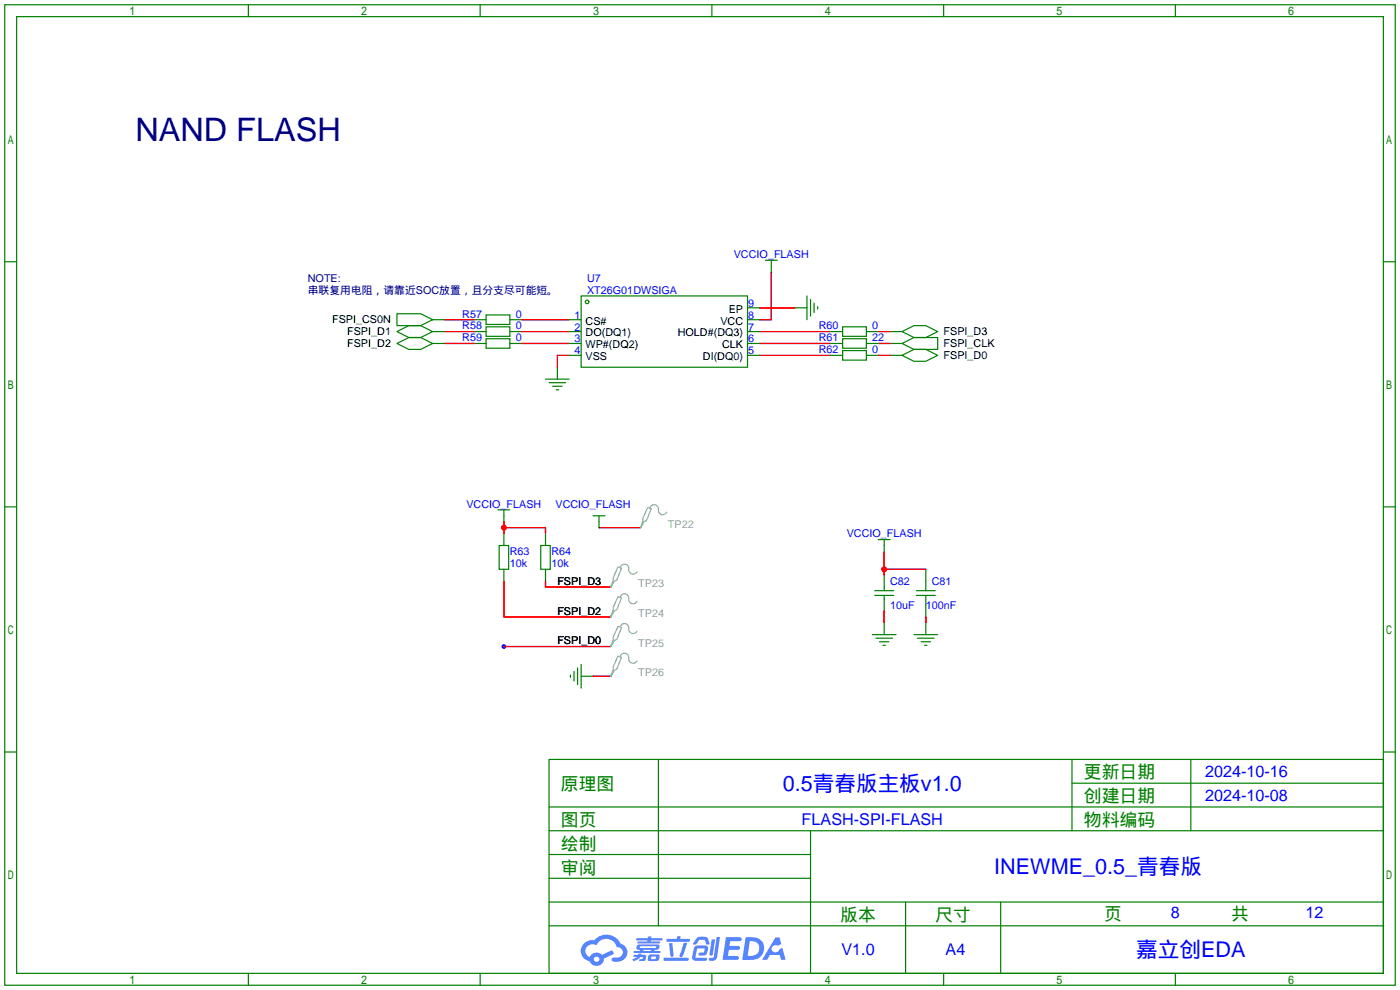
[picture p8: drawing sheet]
<svg xmlns="http://www.w3.org/2000/svg" width="299mm" height="212mm" viewBox="0 0 299 212" stroke-linecap="round" stroke-linejoin="round" font-family="sans-serif">
<circle cx="107.7" cy="138.2" r=".51" fill="#00f"/>
<g fill="none" stroke="#008000" stroke-width=".25">
<path d="M1 1h297.2v209.6h-297.2zM3.6 3.6h292.1v204.4h-292.1zM53.1 1v2.6M102.6 1v2.6M152.1 1v2.6M201.7 1v2.6M251.2 1v2.6M1 55.9h2.6M295.7 55.9h2.5M1 108.3h2.6M295.7 108.3h2.5M1 160.7h2.6"/>
<path d="M117.3 162.3h178.4v45.7h-178.4zM117.3 177.5h178.4M117.3 172.5h178.4M140.7 162.3v35.6M173.2 177.5v30.5M229.1 162.3v15.2M229.1 167.4h66.6M254.5 162.3v15.2M295.7 160.7h2.5M117.3 182.6h55.9M117.3 197.9h178.4M117.3 192.8h178.4"/>
<path d="M117.3 187.7h55.9M193.5 192.8v15.2M213.9 192.8v15.2M53.1 208v2.6M102.6 208v2.6M152.1 208v2.6M201.7 208v2.6M251.2 208v2.6"/>
</g>
<g fill="#5487ff">
<path d="M155.2 200.3h2.6a.48 .48 0 0 1 .7 .4 .48 .48 0 0 1-.6 .4h-1.8l-.2 1.1h1.9a.43 .43 0 0 1 .4 .4 .43 .43 0 0 1-.5 .4h-1.9l-.2 1.3h1.7a.45 .45 0 0 1 .5 .2 .45 .45 0 0 1-.1 .6h-3.3z"/>
<path d="M165.7 200.3h.9l.4 1.5-.8 .3a.84 .84 0 0 0-1.2 .3 .84 .84 0 0 0 .4 1.1 .84 .84 0 0 0 1.1-.4l.1-.2 .6-.3 .7 2.5h-1l-.2-1h-2.1l-.6 1h-1.1z"/>
<path d="M152.1 200.8h.7l-.5 3.1a.36 .36 0 0 1-.3 .3 .36 .36 0 0 1-.4-.3z"/>
<path d="M153.2 200.2h.7l-.6 4.3a1.13 1.13 0 0 1-1.8 .6l.2-.4h.7l.2-.2z"/>
<path d="M148.9 200.6l.6-.4h1a.77 .77 0 0 1 .9 .5l.3 1-.2 .2h-.5l-.3-.9-.2-.2-1 .1-.7 1-.6-.1-.1-.2z"/>
<path d="M148.4 202.4l.6-.3h1.7a.81 .81 0 0 1 .7 .5 .81 .81 0 0 1-.2 .8 .81 .81 0 0 1-.9 .8h-.7a.32 .32 0 0 1-.3-.3 .32 .32 0 0 1 .4-.3h.7l.2-.9-1.6 .1-.4 1.8 2.2 .1a.32 .32 0 0 1 .3 .4 .32 .32 0 0 1-.4 .2h-2.2l-.5-.3-.1-.5z"/>
<path d="M141.9 204.7h5a.33 .33 0 0 1 .3 .3 .33 .33 0 0 1-.3 .3h-4.9l-.2-.1z"/>
<path d="M146.1 201.5h.8l-.7 2a.98 .98 0 0 1-.7 1.1l-.3-.3z"/>
<path d="M143 201.6h.7l.3 2.5a.34 .34 0 0 1-.3 .4 .34 .34 0 0 1-.4-.3z"/>
<path d="M142.5 200.7h2.1l.3-.6h.6l-.1 .6h1.7a.32 .32 0 0 1 .4 .3 .32 .32 0 0 1-.4 .3h-4.5l-.2-.2z"/>
<path d="M135.5 204.1h.9l.1-.3h.6v.3h.8a.82 .82 0 0 1-.5 1.3h-.8v-.4l.7-.1 .1-.3a.68 .68 0 0 0-1 .4l-1.1 .4-.1-.4 .9-.5h-.7z"/>
<path d="M136 200.5h2.4l.1-.3h.7v.3h2.2l.2 .3-.2 .2h-2.3v.2h1.8l.2 .3-.2 .1h-4.5l-.1-.4h2l.1-.2h-2.3l-.1-.2z"/>
<path d="M159.4 200.3l-.8 4.9h1.7a2.5 2.5 0 0 0 3-2.5 2.5 2.5 0 0 0-3.1-2.4zM160.3 201.1a1.61 1.61 0 0 1 2 1.5 1.61 1.61 0 0 1-1.8 1.7h-.7z"/>
<path d="M136.2 202a.55 .55 0 0 0-.2 .8 .55 .55 0 0 0 .7 .2l.1 .3h-1.3v.3l5.4 .1 .3-.2-.2-.2h-1.2l.2-.3a.7 .7 0 0 0 .8-.3 .7 .7 0 0 0 0-.8l-4.2-.1zM136.8 202.3l3.3-.1 .1 .1-.2 .3h-3.2zM137.5 203h1.7l-.2 .3h-1.4z"/>
<path d="M138.6 204.2a1.05 1.05 0 0 0 0 1.2 2.91 2.91 0 0 0 2.2-.2 .98 .98 0 0 0 0-1.2h-1.6zM139.2 204.5l.9-.1 .1 .4-.2 .2-.8-.1z"/>
<path d="M124.9 201.6a2.23 2.23 0 0 0-.7 2.3 2.23 2.23 0 0 0 1.8 1.6 1.58 1.58 0 0 0 1.8 .9 1.58 1.58 0 0 0 1.3-1.5l2.2-1.1-.5-.7-2.1 1a1.65 1.65 0 0 0-2.7 .4 1.45 1.45 0 0 1-.8-1.9 1.45 1.45 0 0 1 2-.7l.3 .1a2.3 2.3 0 0 1 2.3-1.3 2.3 2.3 0 0 1 2 1.7 1.12 1.12 0 0 1 1.3 1 1.12 1.12 0 0 1-1.1 1.2h-.7a.45 .45 0 0 0-.6 .4 .45 .45 0 0 0 .5 .5 2.21 2.21 0 0 0 2.2-.5 2.21 2.21 0 0 0 .5-2.3 2.13 2.13 0 0 0-1.3-1.1 3.3 3.3 0 0 0-5.6-.7l-1.1 .1zM127 205a.57 .57 0 0 1 1.1 0 .57 .57 0 0 1-1.1 0z"/>
</g>
<g fill="none" stroke="#008000" stroke-width=".25">
<path d="M163.6 55.6h2.5M164.8 55.6v2.6M84.8 67.1h5.1l2.6 1.2-2.6 1.3h-5.1zM84.8 70.9l2.6-1.3h2.5l2.6 1.3-2.6 1.2h-2.5zM84.8 73.4l2.6-1.3h2.5l2.6 1.3-2.6 1.3h-2.5zM92.5 68.3h2.5M92.5 70.9h2.5M92.5 73.4h2.5M101.3 68.3h2.6M101.3 70.9h2.6M101.3 73.4h2.6M103.9 67.3h5.1v2h-5.1z"/>
<path d="M103.9 69.8h5.1v2.1h-5.1zM103.9 72.4h5.1v2h-5.1zM109 68.3h2.5M109 70.9h2.5M109 73.4h2.5M119.1 78.5v2.5M121.7 68.3h2.5M121.7 70.9h2.5M121.7 73.4h2.5M121.7 75.9h2.5M124.2 63.2h35.6v15.3h-35.6zM159.8 68.3h2.5"/>
<path d="M159.8 70.9h2.5M159.8 73.4h2.5M159.8 75.9h2.5M159.8 65.8h2.5M169.9 65.8h2.6M172.5 63.2v5.1M173.2 64v3.6M174 64.8v2M174.8 65.5v.5M177.5 70.9h2.6M177.5 73.4h2.6M177.5 75.9h2.6"/>
<path d="M180.1 74.9h5.1v2.1h-5.1zM180.1 69.8h5.1v2.1h-5.1zM180.1 72.4h5.1v2h-5.1zM185.2 70.9h2.5M185.2 73.4h2.5M185.2 75.9h2.5M190.2 70.9h2.6M190.2 73.4h2.6M190.2 75.9h2.6M192.8 75.9l2.5-1.2h2.6l2.5 1.2-2.5 1.3h-2.6zM192.8 73.4l2.5-1.3h5.1v2.6h-5.1zM192.8 70.9l2.5-1.3h2.6l2.5 1.3-2.5 1.2h-2.6z"/>
<path d="M116.6 81h5.1M117.3 81.8h3.6M118.1 82.5h2M118.9 83.3h.5M106.4 109h2.6M106.7 116.6h2v5.1h-2zM107.7 109v2.5M107.7 114v2.6M115.6 116.6h2v5.1h-2zM116.6 114v2.6M126.7 110.2h2.6M128 110.2v2.6"/>
<path d="M136.9 112.5v.3M187.7 115.3h2.5M189 115.3v2.6M107.7 121.7v2.5M116.6 121.7v2.5M130.6 125.2v.3M130.6 131.6v.2M130.6 137.9v.3M186.4 135.6h5.1M186.9 127.3h4.1M186.9 126.2h4.1M187.2 136.4h3.6"/>
<path d="M188 137.2h2M188.7 137.9h.5M189 122.9v3.3M189 127.3v3.3M189 133.1v2.5M195.3 135.6h5.1M195.8 127.3h4.1M195.8 126.2h4.1M196.1 136.4h3.5M196.8 137.2h2.1M197.6 137.9h.5M197.9 121.7v4.5"/>
<path d="M197.9 127.3v4.5M197.9 133.1v2.5M121.9 144.3v.5M122.7 143.5v2M123.4 142.7v3.6M124.2 144.5h2.5M124.2 142v5.1M130.6 144.3v.2"/>
<circle cx="125.5" cy="64.5" r=".38"/>
</g>
<g fill="none" stroke="#f00" stroke-width=".25">
<path d="M164.8 58.2v10.1h-2.5M95 68.3h6.3M95 70.9h6.3M95 73.4h6.3M111.5 68.3h10.2M111.5 70.9h10.2M111.5 73.4h10.2M121.7 75.9h-2.6v2.6M162.3 70.9h15.2M162.3 73.4h15.2M162.3 75.9h15.2M162.3 65.8h7.6"/>
<path d="M187.7 70.9h2.5M187.7 73.4h2.5M187.7 75.9h2.5M107.7 112.8h8.9v1.2M107.7 111.5v2.5M128 112.8h8.9M189 117.9v5M107.7 124.2v7.6h22.9M107.7 138.2h22.9M116.6 124.2v1.3h14M189 121.7h8.9M189 130.6v2.5"/>
<path d="M197.9 131.8v1.3M126.7 144.5h3.9"/>
</g>
<path d="M138.4 108.5l.8 .2-1 2.6-.5 .2-.8 1.3 .5-1.5v-.6zM138.9 108.5a.93 .93 0 0 1 1.2-.6 .93 .93 0 0 1 .6 1.1 .94 .94 0 0 0 .7 1 .94 .94 0 0 0 1.1-.5M132.1 127.5l.7 .3-1 2.5-.5 .3-.7 1.2 .5-1.5v-.5zM132.1 133.9l.7 .2-1 2.6-.5 .2-.7 1.3 .5-1.5v-.6zM132.1 121.2l.7 .2-1 2.6-.5 .2-.7 1.3 .5-1.5v-.6zM132.6 127.5a.93 .93 0 0 1 1.1-.6 .93 .93 0 0 1 .7 1.1 .94 .94 0 0 0 .6 1 .94 .94 0 0 0 1.1-.5M132.6 133.9a.93 .93 0 0 1 1.1-.6 .93 .93 0 0 1 .7 1.1 .94 .94 0 0 0 .6 1 .94 .94 0 0 0 1.1-.5M132.6 121.2a.93 .93 0 0 1 1.1-.6 .93 .93 0 0 1 .7 1.1 .94 .94 0 0 0 .6 1 .94 .94 0 0 0 1.1-.5M132.1 140.2l.7 .3-1 2.5-.5 .3-.7 1.2 .5-1.5v-.5zM132.6 140.2a.93 .93 0 0 1 1.1-.6 .93 .93 0 0 1 .7 1.1 .94 .94 0 0 0 .6 1 .94 .94 0 0 0 1.1-.5" fill="none" stroke="#999" stroke-width=".25"/>
<g fill="#f00">
<circle cx="107.7" cy="112.8" r=".63"/>
<circle cx="189" cy="121.7" r=".63"/>
</g>
<text font-size="6.9" fill="#000080" x="29" y="30.1">NAND FLASH</text>
<g font-size="4.6" fill="#00f">
<text x="167.3" y="169">0.5青春版主板v1.0</text>
<text x="212.5" y="186.8">INEWME_0.5_青春版</text>
<text x="242.8" y="204.6">嘉立创EDA</text>
</g>
<g font-size="3.8" fill="#008000">
<text x="231.6" y="166.4">更新日期</text>
<text x="119.9" y="168.9">原理图</text>
<text x="231.6" y="171.5">创建日期</text>
<text x="119.9" y="176.5">图页</text>
<text x="231.6" y="176.5">物料编码</text>
<text x="119.9" y="181.6">绘制</text>
<text x="119.9" y="186.7">审阅</text>
<text x="179.6" y="196.9">版本</text>
<text x="199.9" y="196.9">尺寸</text>
<text x="236" y="196.6">页</text>
<text x="263.1" y="196.6">共</text>
</g>
<g font-size="3.5" fill="#00f">
<text x="257.6" y="166.1">2024-10-16</text>
<text x="257.6" y="171.1">2024-10-08</text>
<text x="171.3" y="176.2">FLASH-SPI-FLASH</text>
<text x="250.2" y="196.3">8</text>
<text x="279" y="196.3">12</text>
<text x="179.8" y="204.2">V1.0</text>
<text x="202.1" y="204.2">A4</text>
</g>
<g font-size="2.3" fill="#00f">
<text x="156.8" y="55.2">VCCIO_FLASH</text>
<text x="125.5" y="62.8">XT26G01DWSIGA</text>
<text x="125.5" y="60.2">U7</text>
<text x="159.9" y="65.6">9</text>
<text x="98.8" y="67.9">R57</text>
<text x="98.8" y="70.4">R58</text>
<text x="110.2" y="67.9">0</text>
<text x="110.2" y="70.4">0</text>
<text x="122.8" y="68.1">1</text>
<text x="122.8" y="70.6">2</text>
<text x="159.9" y="70.6">7</text>
<text x="159.9" y="68.1">8</text>
<text x="175" y="70.4">R60</text>
<text x="186.4" y="70.4">0</text>
<text x="98.8" y="72.9">R59</text>
<text x="110.2" y="72.9">0</text>
<text x="122.8" y="73.2">3</text>
<text x="122.8" y="75.7">4</text>
<text x="159.9" y="75.7">5</text>
<text x="159.9" y="73.2">6</text>
<text x="175" y="75.5">R62</text>
<text x="175" y="72.9">R61</text>
<text x="186.4" y="75.5">0</text>
<text x="186.4" y="72.9">22</text>
<text x="99.7" y="108.5">VCCIO_FLASH</text>
<text x="118.7" y="108.5">VCCIO_FLASH</text>
<text x="109" y="118.7">R63</text>
<text x="117.9" y="118.7">R64</text>
<text x="181" y="114.9">VCCIO_FLASH</text>
<text x="109" y="121.2">10k</text>
<text x="117.9" y="121.2">10k</text>
<text x="190.2" y="125">C82</text>
<text x="199.1" y="125">C81</text>
<text x="190.2" y="130.1">10uF</text>
<text x="197.9" y="130.1">100nF</text>
</g>
<g font-size="2.3" fill="#000080">
<text x="65.8" y="60.2">NOTE:</text>
<text x="65.8" y="62.8">串联复用电阻，请靠近SOC放置，且分支尽可能短。</text>
</g>
<g font-size="2.3">
<text x="71" y="69.1">FSPI_CS0N</text>
<text x="74.2" y="71.7">FSPI_D1</text>
<text x="125.1" y="69.4">CS#</text>
<text x="125.1" y="71.9">DO(DQ1)</text>
<text x="144.8" y="71.9">HOLD#(DQ3)</text>
<text x="154" y="69.4">VCC</text>
<text x="155.7" y="66.8">EP</text>
<text x="201.7" y="71.7">FSPI_D3</text>
<text x="74.2" y="74.2">FSPI_D2</text>
<text x="125.1" y="74.4">WP#(DQ2)</text>
<text x="125.1" y="77">VSS</text>
<text x="150.2" y="77">DI(DQ0)</text>
<text x="154.3" y="74.4">CLK</text>
<text x="201.7" y="76.8">FSPI_D0</text>
<text x="201.7" y="74.2">FSPI_CLK</text>
<text x="119.1" y="125">FSPI_D3</text>
<text x="119.1" y="131.4">FSPI_D2</text>
<text x="119.1" y="137.7">FSPI_D0</text>
</g>
<g font-size="2.3" fill="#999">
<text x="142.7" y="112.8">TP22</text>
<text x="136.4" y="125.5">TP23</text>
<text x="136.4" y="131.9">TP24</text>
<text x="136.4" y="138.2">TP25</text>
<text x="136.4" y="144.6">TP26</text>
</g>
</svg>
